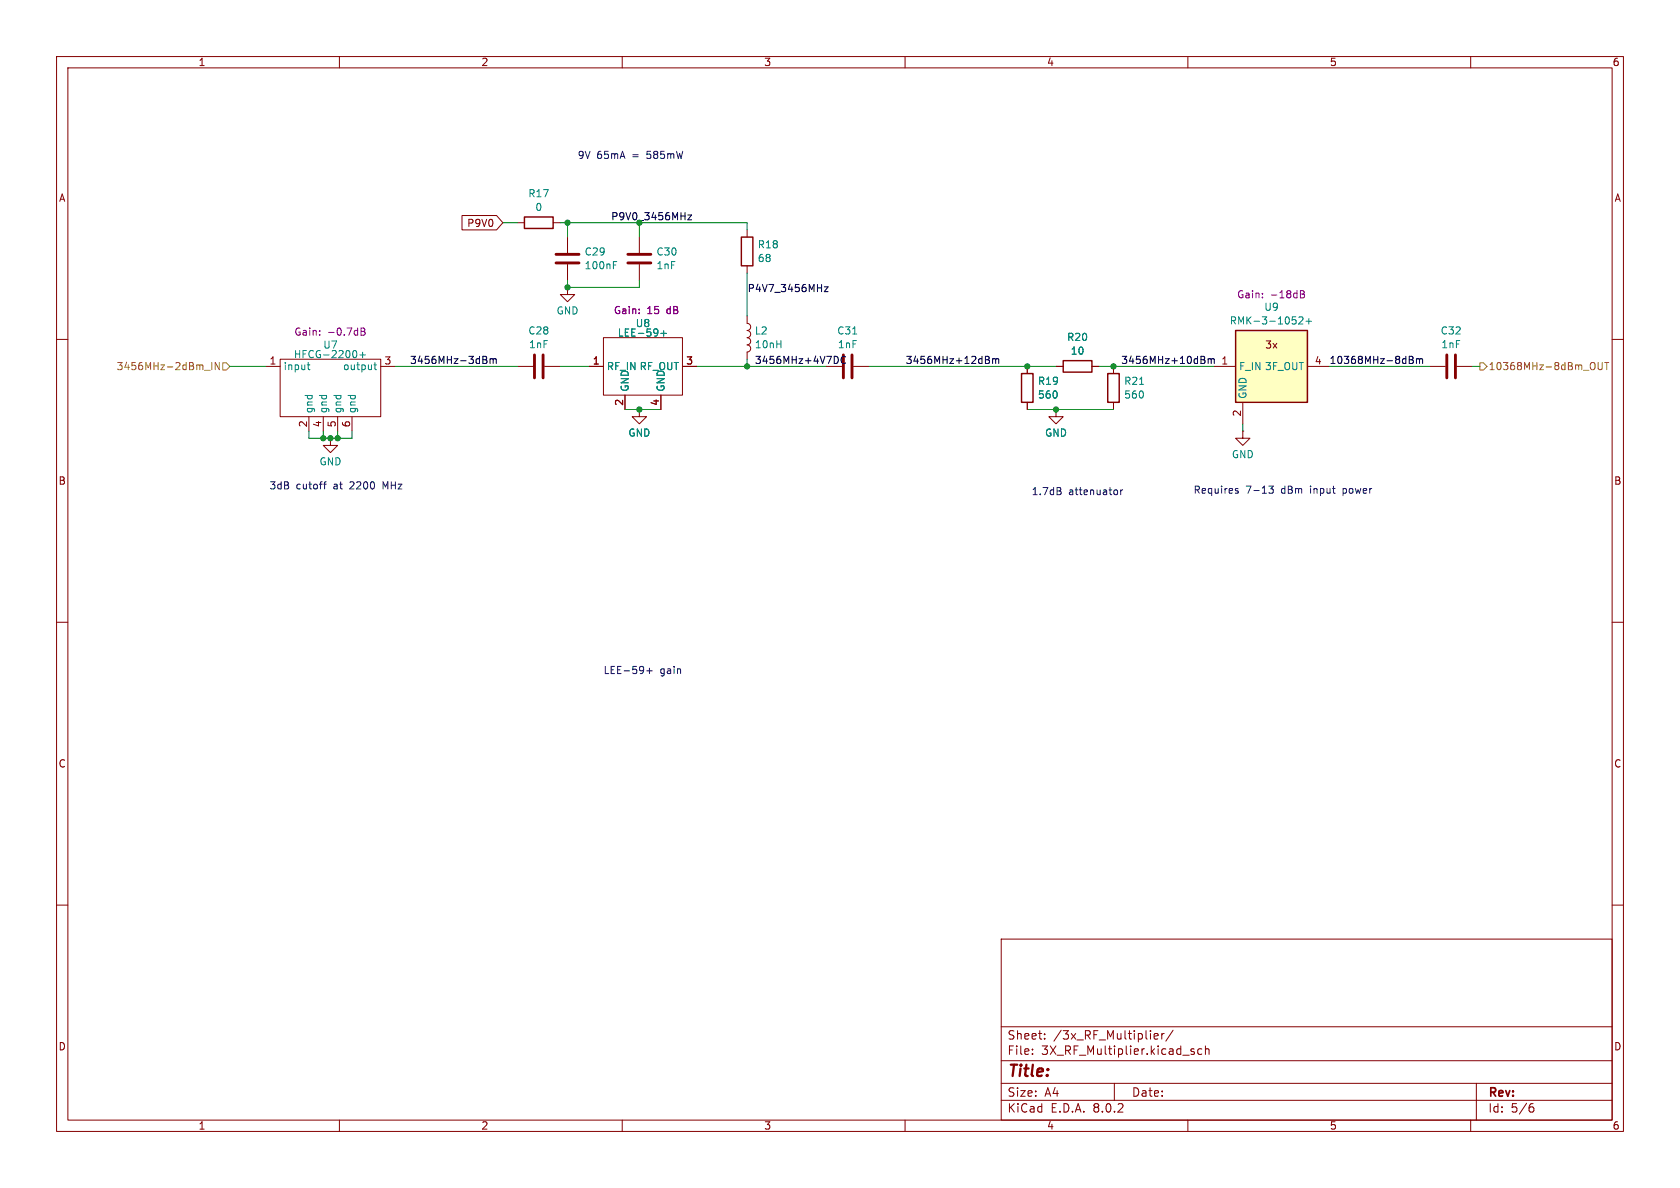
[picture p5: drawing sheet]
<svg xmlns="http://www.w3.org/2000/svg" width="297mm" height="210mm" viewBox="0 0 297 210" stroke-linecap="round" stroke-linejoin="round" font-family="sans-serif">
<g fill="none" stroke="#840000" stroke-width=".18">
<path d="M10 10h277v190h-277zM12 12h273v186h-273zM60 10v2M110 10v2M160 10v2M210 10v2M260 10v2M10 60h2M100.3 50.8v1.3h1.3l-1.3 1.2-1.2-1.2h1.2M100.3 50.8h.1M106.7 59.7h13.9v10.2h-13.9zM132.1 55.9v1.3a.64 .64 0 0 1 .6 .6 .64 .64 0 0 1-.6 .6 .64 .64 0 0 1 .6 .7 .64 .64 0 0 1-.6 .6 .63 .63 0 0 1 .6 .6 .63 .63 0 0 1-.6 .7"/>
<path d="M285 60h2M47 64.8h2.5M49.5 63.5h17.8v10.2h-17.8zM54.6 73.7v2.5M57.1 73.7v2.5M58.4 77.5v1.2h1.3l-1.3 1.3-1.3-1.3h1.3M58.4 77.5h.1M59.7 73.7v2.5M62.2 73.7v2.5M67.3 64.8h2.5M91.4 64.8h2.8M96.3 64.8h2.8"/>
<path d="M104.1 64.8h2.6M110.5 69.9v2.5M116.8 69.9v2.5M120.6 64.8h2.6M132.1 61a.63 .63 0 0 1 .6 .6 .63 .63 0 0 1-.6 .6v1.3M146 64.8h2.8M150.9 64.8h2.8M219.7 76.2v1.3h1.3l-1.3 1.2-1.3-1.2h1.3M219.7 76.2h.1M252.7 64.8h2.8M257.6 64.8h2.7M10 110h2"/>
<path d="M285 110h2M10 160h2M285 160h2M177 166h108v32h-108zM60 198v2M110 198v2M160 198v2M177 194.5h108M177 191.5h108M177 187.5h108M177 181.5h108M182.5 186.3v.1"/>
<path d="M182.5 185.5v.1M184.7 183.6v.1M184.7 182.8v.1M197 191.5v3M204 183.2l.7-.1v-.3l-.5-.1-.2 .2 .1 .7h.6M205.4 182.7v1M205.8 182.7l-.3 .1-.1 .2M207.4 182.1l-1.3 2M210 198v2M210.5 185.7l.7 .4-.2 .3-.5-.1M211.1 185.5l-.4-.1-.2 .2M212.5 185.5l-.5-.1-.3 .3v.4l.2 .2h.6"/>
<path d="M213.1 185.5l.2-.1 .4 .1v.9M213.1 184.9v1.5M260 198v2M261 191.5v6.5M270.6 195.7h.3l.3 .3-.1 .5-.5 .1M271 195.1l-.4 .1"/>
</g>
<path d="M116.8 58.9h1M117.3 58.5v.9M150.7 59h.8M54.3 64.5h.5M54.5 64.1v1.1l.3 .1M63 62.1l.1 .3-.1 .7M63.6 62.7h1M64.1 62.3v.9M66.1 64.5h.5M66.3 64.1v1.1l.3 .1" fill="none" stroke="#008484" stroke-width=".18"/>
<path d="M94.5 62.7v4.1M96 62.7v4.1M149.1 62.7v4.1M150.6 62.7v4.1M255.8 62.7v4.1M257.3 62.7v4.1" fill="none" stroke="#840000" stroke-width=".51"/>
<path d="M63.8 58h.5l.2 .2-.2 .4 .2 .1 .1 .3-.3 .3h-.5zM63.8 58.6h.5" fill="none" stroke="#840084" stroke-width=".18"/>
<path d="M218.4 58.4h12.7v12.7h-12.7z" fill="#ffffc2"/>
<path d="M92.7 38.4h5.1v2h-5.1zM131.1 41.9h2v5.1h-2zM218.4 58.4h12.7v12.7h-12.7zM180.6 66h2v5.1h-2zM188 63.8h5v2h-5zM195.8 66h2.1v5.1h-2.1z" fill="none" stroke="#840000" stroke-width=".25"/>
<g fill="none" stroke="#840000" stroke-width=".18">
<path d="M81.7 38.1h6.1l1.1 1.3-1.1 1.2h-6.1zM91.4 39.4h1.3M97.8 39.4h1.3M100.3 41.9v2.8M100.3 46.7v2.8M113 41.9v2.8M113 46.7v2.8M132.1 40.6v1.3M132.1 47v1.3M104.1 64.8h2.6M110.5 69.9v2.5M113 72.4v1.3h1.3l-1.3 1.2-1.2-1.2h1.2"/>
<path d="M113 72.4h.1M116.8 69.9v2.5M120.6 64.8h2.6M181.6 64.8v1.2M181.6 71.1v1.3M186.7 72.4v1.3h1.3l-1.3 1.2-1.3-1.2h1.3M186.7 72.4h.1M186.7 64.8h1.3M193 64.8h1.3M196.8 64.8v1.2M196.8 71.1v1.3M214.6 64.8h3.8"/>
<path d="M219.7 71.1v3.8M231.1 64.8h3.8"/>
</g>
<path d="M108.4 46.8h.5M108.4 46.2h.6M116.8 58.9h1M117.3 58.5v.9M228.5 56h.6M228.9 56.5l.2 .2v.3l-.2 .3M229.6 56.1l.5-.1 .3 .4-.8 .9h.8M230.9 56.8h1M231.4 56.3v1M201.5 67.9h.7" fill="none" stroke="#008484" stroke-width=".18"/>
<path d="M229.9 51.4h.4l.3 .2-.3 .4 .3 .1v.3l-.2 .2h-.5zM229.9 52h.4" fill="none" stroke="#840084" stroke-width=".18"/>
<path d="M98.3 45h4.1M98.3 46.5h4.1M111 45h4.1M111 46.5h4.1" fill="none" stroke="#840000" stroke-width=".51"/>
<path d="M36.2 65.5h.9M37.4 64.1v1.2M38.8 64.1v1.2l-.7-1.2v1.2M39.4 64.1h.6l.6 .7-.6 .6h-.6zM261.6 64.1h.7l.6 .7-.6 .6h-.7zM282.5 64.1v1l.3 .2h.2l.3-.2v-1M283.7 64.1h.7M284 64.1v1.2" fill="none" stroke="#848400" stroke-width=".18"/>
<g fill="none" stroke="#000" stroke-width=".18">
<path d="M121.6 38h.7l-.7 .9h.7M145.7 50.7h.7l-.7 .9h.7M85.4 63l.6 .1v.3l-.2 .2M85.4 63.6h.4M85.8 63.6l.3 .2-.1 .3-.6 .2M86.6 63.5l.4-.1 .2 .2M86.6 63.4v.9M87.2 63.6l.2-.2 .3 .1v.8M87.2 63.6v.7M148.1 63.3v.7M149.5 63.1a.6 .6 0 0 0-.9 .4 .6 .6 0 0 0 .6 .8l.3-.2M174.6 63l.3 .2-.3 .4 .3 .2v.3l-.2 .2"/>
<path d="M175.5 63.5l.3-.1 .2 .2M175.5 63.4v.9M176 63.6l.2-.2 .3 .1 .1 .8M176 63.6v.7M212.7 63l.3 .2-.3 .4 .3 .2v.3l-.2 .2M213.6 63.5l.3-.1 .2 .2M213.6 63.4v.9M214.1 63.6l.2-.2 .3 .1 .1 .8M214.1 63.6v.7M249.1 63l.6 .1 .1 .3-.2 .2M249.1 63.6h.5M249.6 63.6l.3 .2-.1 .3-.7 .2"/>
<path d="M250.4 63.5l.4-.1 .2 .2M250.4 63.4v.9M251 63.6l.1-.2 .3 .1 .1 .8M251 63.6v.7"/>
</g>
<path d="M57.2 85.6h.5M57.7 85.2l-.3 .1v1.1M187.3 86.8l.3 .2-.1 .3-.1 .2M187.4 86.2l.1 .2-.1 .3M197.5 86.7l.1 .1-.1 .6M198.1 86.6v.9M198.5 86.6l-.4 .2M218.4 86.7l.5 .3v.1l-.4 .1M218.4 86.4h.5M224.3 85.9h.8l-.4 .5 .3 .1v.6l-.1 .1-.6-.1M114.3 118.6h1M114.8 118.1v1" fill="none" stroke="#0000c2" stroke-width=".18"/>
<g fill="none" stroke="#008400" stroke-width=".18">
<path d="M88.9 39.4h2.5M99.1 39.4h33v1.2M100.3 39.4v2.5M113 39.4v2.5M100.3 49.5v1.3h12.7v-1.3M132.1 48.3v7.6M40.6 64.8h6.4M54.6 76.2v1.3h7.6v-1.3M57.1 76.2v1.3M59.7 76.2v1.3M69.8 64.8h21.6M99.1 64.8h5"/>
<path d="M110.5 72.4h6.3M123.2 64.8h22.8M132.1 63.5v1.3M153.7 64.8h33M181.6 72.4h15.2M194.3 64.8h20.3M219.7 74.9v1.3M234.9 64.8h17.8M260.3 64.8h1.3"/>
</g>
<g fill="#008400" stroke="#008400" stroke-width=".18">
<circle cx="132.1" cy="64.8" r=".46"/>
<circle cx="196.8" cy="64.8" r=".46"/>
<circle cx="186.7" cy="72.4" r=".46"/>
<circle cx="181.6" cy="64.8" r=".46"/>
<circle cx="58.4" cy="77.5" r=".46"/>
<circle cx="59.7" cy="77.5" r=".46"/>
<circle cx="57.1" cy="77.5" r=".46"/>
<circle cx="100.3" cy="50.8" r=".46"/>
<circle cx="100.3" cy="39.4" r=".46"/>
<circle cx="113" cy="72.4" r=".46"/>
</g>
<text font-size="2.8" fill="#840000" x="178" y="190.9">Title:</text>
<g font-size="2.1" fill="#840000">
<text x="178" y="184">Sheet:</text>
<text x="186.2" y="184">/3x_RF_Multiplier/</text>
<text x="178" y="186.7">File:</text>
<text x="184.1" y="186.7">3X_RF_Multiplier.kicad_sch</text>
<text x="178" y="196.9">KiCad</text>
<text x="178" y="194.1">Size:</text>
<text x="184.7" y="194.1">A4</text>
<text x="185.7" y="196.9">E.D.A.</text>
<text x="193.3" y="196.9">8.0.2</text>
<text x="200" y="194.1">Date:</text>
<text x="263" y="194.3">Rev:</text>
<text x="263" y="196.9">Id:</text>
<text x="267.1" y="196.9">5/6</text>
</g>
<g font-size="1.8" fill="#840000">
<text x="35" y="11.9">1</text>
<text x="85" y="11.9">2</text>
<text x="135" y="11.9">3</text>
<text x="185" y="11.9">4</text>
<text x="235" y="11.9">5</text>
<text x="285" y="11.9">6</text>
<text x="10.3" y="35.9">A</text>
<text x="285.3" y="35.9">A</text>
<text x="82.5" y="40.3">P9V0</text>
<text x="47.6" y="64.5">1</text>
<text x="67.9" y="64.5">3</text>
<text x="104.7" y="64.5">1</text>
<text x="121.2" y="64.5">3</text>
<text x="215.8" y="64.5">1</text>
<text x="223.6" y="61.8">3x</text>
<text x="232.3" y="64.5">4</text>
<text x="110.2" y="71.8" transform="rotate(-90 110.2 71.8)">2</text>
<text x="116.6" y="71.8" transform="rotate(-90 116.6 71.8)">4</text>
<text x="54.4" y="75.6" transform="rotate(-90 54.4 75.6)">2</text>
<text x="56.9" y="75.6" transform="rotate(-90 56.9 75.6)">4</text>
<text x="59.4" y="75.6" transform="rotate(-90 59.4 75.6)">5</text>
<text x="62" y="75.6" transform="rotate(-90 62 75.6)">6</text>
<text x="219.5" y="73.7" transform="rotate(-90 219.5 73.7)">2</text>
<text x="10.3" y="85.9">B</text>
<text x="285.3" y="85.9">B</text>
<text x="10.3" y="135.9">C</text>
<text x="285.3" y="135.9">C</text>
<text x="10.3" y="185.9">D</text>
<text x="285.3" y="185.9">D</text>
<text x="35" y="199.9">1</text>
<text x="85" y="199.9">2</text>
<text x="135" y="199.9">3</text>
<text x="185" y="199.9">4</text>
<text x="235" y="199.9">5</text>
<text x="285" y="199.9">6</text>
</g>
<g font-size="1.8" fill="#0000c2">
<text x="102" y="28.3">9V</text>
<text x="105.5" y="28.3">65mA</text>
<text x="111.9" y="28.3">=</text>
<text x="114.6" y="28.3">585mW</text>
<text x="47.5" y="86.7">3dB</text>
<text x="52.3" y="86.7">cutoff</text>
<text x="59.1" y="86.7">at</text>
<text x="62.1" y="86.7">2200</text>
<text x="68.1" y="86.7">MHz</text>
<text x="182.3" y="87.7">1.7dB</text>
<text x="188.9" y="87.7">attenuator</text>
<text x="210.9" y="87.5">Requires</text>
<text x="220.2" y="87.5">7-13</text>
<text x="226.6" y="87.5">dBm</text>
<text x="231.9" y="87.5">input</text>
<text x="237.8" y="87.5">power</text>
<text x="106.6" y="119.4">LEE-59+</text>
<text x="116.7" y="119.4">gain</text>
</g>
<g font-size="1.8" fill="#008484">
<text x="93.3" y="35.1">R17</text>
<text x="94.5" y="37.5">0</text>
<text x="103.3" y="47.8">100nF</text>
<text x="103.3" y="45.4">C29</text>
<text x="116" y="47.8">1nF</text>
<text x="116" y="45.4">C30</text>
<text x="133.9" y="44.1">R18</text>
<text x="133.9" y="46.5">68</text>
<text x="93.3" y="59.3">C28</text>
<text x="98.3" y="55.8">GND</text>
<text x="109.1" y="59.7">LEE-59+</text>
<text x="112.3" y="58">U8</text>
<text x="133.4" y="59.3">L2</text>
<text x="147.9" y="59.3">C31</text>
<text x="217.3" y="57.6">RMK-3-1052+</text>
<text x="223.4" y="55.1">U9</text>
<text x="254.6" y="59.3">C32</text>
<text x="50" y="65.6">input</text>
<text x="51.8" y="63.5">HFCG-2200+</text>
<text x="57" y="61.8">U7</text>
<text x="60.6" y="65.6">output</text>
<text x="93.4" y="61.8">1nF</text>
<text x="107.2" y="65.6">RF_IN RF_OUT</text>
<text x="133.4" y="61.8">10nH</text>
<text x="148" y="61.8">1nF</text>
<text x="188.6" y="60.5">R20</text>
<text x="189.2" y="62.9">10</text>
<text x="218.9" y="65.6">F_IN 3F_OUT</text>
<text x="254.7" y="61.8">1nF</text>
<text x="111.4" y="69.3" transform="rotate(-90 111.4 69.3)">GND</text>
<text x="117.7" y="69.3" transform="rotate(-90 117.7 69.3)">GND</text>
<text x="183.4" y="70.7">560</text>
<text x="183.4" y="68.2">R19</text>
<text x="198.6" y="70.7">560</text>
<text x="198.6" y="68.2">R21</text>
<text x="220.6" y="70.6" transform="rotate(-90 220.6 70.6)">GND</text>
<text x="55.5" y="73.2" transform="rotate(-90 55.5 73.2)">gnd</text>
<text x="58" y="73.2" transform="rotate(-90 58 73.2)">gnd</text>
<text x="60.6" y="73.2" transform="rotate(-90 60.6 73.2)">gnd</text>
<text x="63.1" y="73.2" transform="rotate(-90 63.1 73.2)">gnd</text>
<text x="111" y="77.4">GND</text>
<text x="184.7" y="77.4">GND</text>
<text x="56.4" y="82.5">GND</text>
<text x="217.7" y="81.2">GND</text>
</g>
<text font-size="1.8" fill="#008400" x="107.9" y="39">P9V0_3456MHz</text>
<g font-size="1.8">
<text x="132.1" y="51.7">P4V7_3456MHz</text>
<text x="72.4" y="64.4">3456MHz-3dBm</text>
<text x="133.3" y="64.4">3456MHz+4V7DC</text>
<text x="160" y="64.4">3456MHz+12dBm</text>
<text x="198.1" y="64.4">3456MHz+10dBm</text>
<text x="234.9" y="64.4">10368MHz-8dBm</text>
</g>
<g font-size="1.8" fill="#840084">
<text x="218.6" y="52.9">Gain:</text>
<text x="224.6" y="52.9">-18dB</text>
<text x="51.9" y="59.5">Gain:</text>
<text x="57.9" y="59.5">-0.7dB</text>
<text x="108.4" y="55.7">Gain:</text>
<text x="114.4" y="55.7">15</text>
<text x="118" y="55.7">dB</text>
</g>
<g font-size="1.8" fill="#848400">
<text x="20.5" y="65.6">3456MHz-2dBm_IN</text>
<text x="263.1" y="65.6">10368MHz-8dBm_OUT</text>
</g>
</svg>
